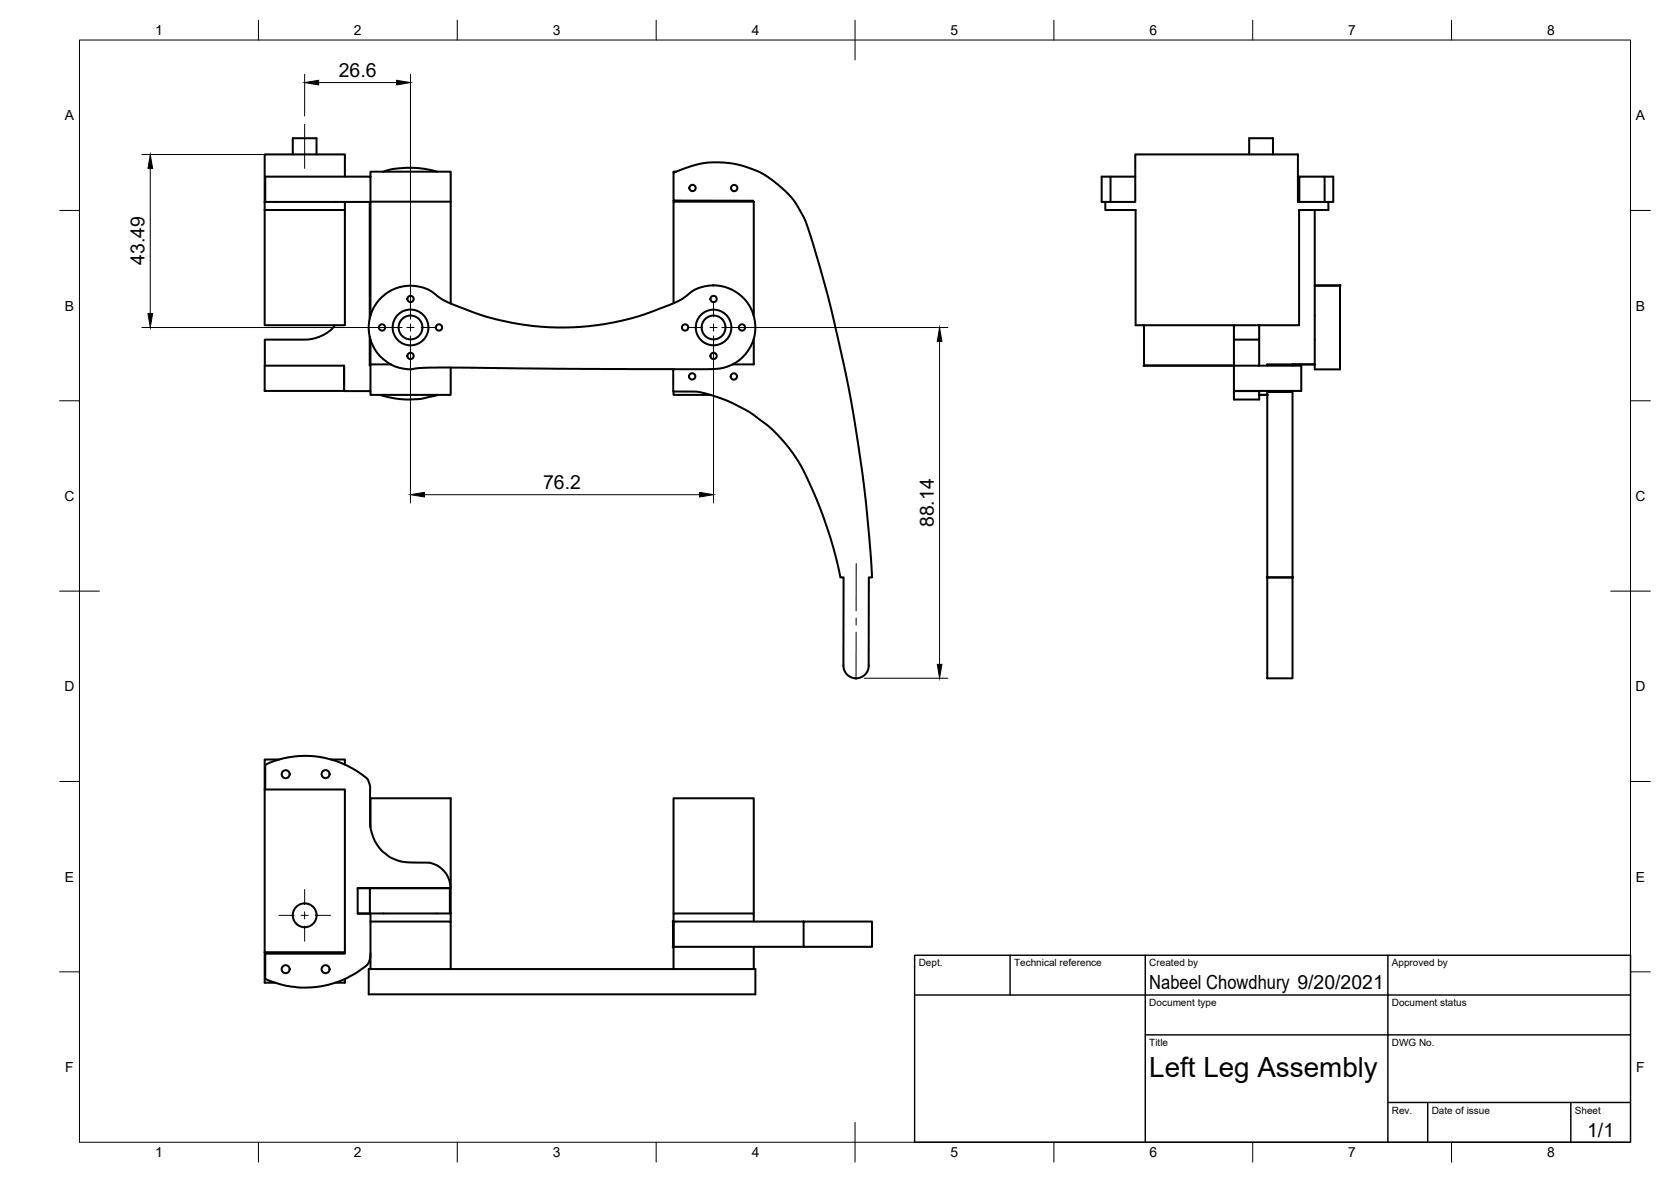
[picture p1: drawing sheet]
<svg xmlns="http://www.w3.org/2000/svg" width="420mm" height="297mm" viewBox="0 0 420 297" stroke-linecap="round" stroke-linejoin="round" font-family="sans-serif">
<!-- layer: Visible -->
<g fill="none" stroke="#000" stroke-width=".51">
<path d="M73.6 38.8v-4.1h6v4.1M285.5 38.8h40.8v11.9h7.7v2.1h-7.4v28.9h-41.1v-28.9h-7.6v-2.1h7.6zM314.1 38.8v-4.1h6v4.1M66.5 52.8v28.9h20.2v-28.9M66.5 50.7h20.2M66.5 50.7v2.1M86.7 44.4v-5.6h-20.2v11.9M86.7 50.7v2.1h-20.2M86.7 50.7h6.5M93.2 44.4v-1.3h20.1v33.2M93.2 50.7v-6.3h-26.5v6.3M93.2 50.8h-.2v29.2"/>
<path d="M93.2 44.3l-.2 .1M96.4 43.1l2.3-.6 3.6-.3 4.2 .2 3.4 .7M113.3 50.7h-20.1v28.6M169.4 50.4v.3M170 43.1h-.6v.3M189.4 50.7v-.3h-20v-7l4.5-1.7 3.4-.8 3.4-.1 4 .4 3.4 .9 3.8 1.6 2.6 1.8 3.8 3.4 1.5 1.8 1.3 2.1 1 1.8 1.2 3 4.7 16.2 3.2 13.4a352.8 352.8 0 0 1 8.1 57.9h-.8l-.1 22.2a3.2 3.2 0 0 1-3.2 3.2 3.2 3.2 0 0 1-3.1-3.2v-22.2h-.8l-2.1-8.7-3.1-9.1-4.2-9.4-2.1-3.4-1.5-2.1-2.8-3.2-2.2-2.1-4.2-3.1-1.9-1.1a38.6 38.6 0 0 0-12.1-4.5h-5.8v-5.6M277.9 50.7h-.9v-6.3h2.2v6.3M279.2 44.4h6.3M326.3 44.4h.4M326.7 50.7v-6.3h6.4v6.3M330.6 52.8v38.8M333.1 44.4h2.1v6.3h-1.2"/>
<path d="M95.5 75.1l2-1.6 2.1-1.1 2.6-.6 2.6 .1 1.9 .5 1.2 .5 3 2.1 2.2 1.2 6.3 2.4 3.4 1.1 6 1.4 3.2 .6 5.3 .5 4.9 .1 4.5-.2 4.9-.6 4.7-.9 4-1 10.1-3.9 1.8-1.1 2.2-1.6 2.6-1 2-.3 1.6 .1 2 .4 1.7 .7a10.5 10.5 0 0 1 5.2 12.5 10.5 10.5 0 0 1-11.3 7.4l-31.6-.1-36.6-.3-4.4 .1-2.5 .3-2.1-.2-2.6-.9-2.5-1.9-1.6-1.9-1.1-2.5-.5-2.6 .3-3.1 1-2.4zM169.4 76.2v-25.5h20.1v28.7M330.6 71.7h6.3v21.1h-6.3v-1.2M330.6 71.8h6.3M66.5 91.9h20v6.3h-20zM84.2 81.7l-1.1 1.3-2.5 1.5a9.9 9.9 0 0 1-4.1 .9h-9.9v6.5M86.5 91.9v6.4l6.7 .1M93 84.6v7.2h.2M93.2 91.6v7.6h20.1v-6.8M93.2 91.6h5.1M93.2 85.3v6.3M95.5 99.2l3.9 .9 3 .3 3.3-.1 4.5-1.1"/>
<path d="M169.4 98.4v.8h9.3M189.5 85.2v6.4h-5.3M287.7 81.7v10.2h22.6M287.7 91.9h22.6M310.3 81.7v3.7M310.3 98.2h6.3M310.3 98.3v2.1h6.3v-1.2h2M316.6 98.3v.9h2M316.6 81.7v3.7h-6.3v6.5h16.9v6.3h-16.9v-6.3M316.6 85.4v6.5M318.6 98.4h6.4h-6.4M318.6 98.2v1"/>
<path d="M325 98.4v46.7h-6.4v-45.9M325 91.6v.3M325 98.2v.2M330.6 91.6h-12v.3M318.6 145.1h6.4v25.4h-6.4zM66.7 198.4v-6.2l3.1-1.2 4.6-.9 4-.1 3.1 .4 2.5 .7 3.3 1.3 2.9 1.7 2.3 1.9 .6 1.8v10.1l1.1 3.4 1.5 2.2 2.4 1.9 2.2 1 2.2 .3 5.4 .1 1.5 .4 1.7 1.1 .9 1 .7 1.2 .4 1.4 .2 1.3h-23.4v6.4h3.3M70.2 190.9h-3.7v7.5M83.2 190.9h3.5v1.2M93.2 207.9v-7.3h20.1v31M66.5 239.3v-40.9h20.2v40.9M66.5 239.3v7.7h2.7M66.5 239.3h20.2"/>
<path d="M89.9 229.6h3.1M89.9 223.2h3.1M93.2 231.6h20.1v11.9h-20.1v-4M93.2 231.6v8.1l-.4 2-.4 .6-.7 .7-3.1 2-2.3 1.2-3.7 1.3-3 .5-2.5 .2-2.6-.1-2.7-.4-3.2-.9-1.9-.8v-6.3h20v-.4M93.2 229.6h-.2v-6.4h20.1v6.4M93.2 229.6h20.1M93.2 223.2h.1M93.2 229.6v2M169.3 231.6l.1 6.3zM169.3 231.6v6.3M169.4 229.6v-29h20.1v29M189.5 237.9v5.6h-20.1v-5.6h32.7"/>
<path d="M189.5 231.6v-2h-20.1v2h32.7M202.1 231.6h17.2v6.3h-17.2zM86.7 246v1h-2.4M93.2 243.5h-.5v6.4h97.2v-6.4h-.4M113.3 243.5h56.1"/>
<circle cx="174.1" cy="47.2" r=".79"/>
<circle cx="184.6" cy="47.3" r=".79"/>
<circle cx="103.2" cy="75.1" r=".79"/>
<circle cx="179.4" cy="75.1" r=".79"/>
<circle cx="96.1" cy="82.3" r=".79"/>
<circle cx="103.2" cy="82.3" r="3"/>
<circle cx="103.2" cy="89.4" r=".79"/>
<circle cx="103.2" cy="82.3" r="4.5"/>
<circle cx="110.4" cy="82.3" r=".79"/>
<circle cx="172.3" cy="82.3" r=".79"/>
<circle cx="174" cy="94.6" r=".79"/>
<circle cx="179.4" cy="82.3" r="3"/>
<circle cx="179.4" cy="89.4" r=".79"/>
<circle cx="179.4" cy="82.3" r="4.5"/>
<circle cx="184.5" cy="94.6" r=".79"/>
<circle cx="186.6" cy="82.3" r=".79"/>
<circle cx="71.8" cy="194.6" r="1.01"/>
<circle cx="81.9" cy="194.5" r="1.01"/>
<circle cx="76.6" cy="230" r="3"/>
<circle cx="71.8" cy="243.6" r="1.01"/>
<circle cx="81.9" cy="243.6" r="1.01"/>
</g>
<g fill="#000" stroke="#000" stroke-width=".25">
<circle cx="336.9" cy="71.7" r=".24"/>
<circle cx="287.7" cy="91.9" r=".24"/>
<circle cx="318.6" cy="99.2" r=".24"/>
<circle cx="318.6" cy="145.1" r=".24"/>
<circle cx="325" cy="145.1" r=".24"/>
<circle cx="169.3" cy="231.6" r=".24"/>
<circle cx="169.3" cy="237.9" r=".24"/>
</g>
<!-- layer: Border -->
<g fill="none" stroke="#000" stroke-width=".25">
<path d="M20 10.1h390v276.9h-390zM65 5.1v5M115 5.1v5M165 5.1v5M215 5.1v10M265 5.1v5M315 5.1v5M365 5.1v5M15 52.9h5M410 52.9h5M15 100.7h5M410 100.7h5"/>
<path d="M15 148.6h10M405 148.6h10M15 196.4h5M410 196.4h5M15 244.2h5M410 244.2h5M65 287v5M115 287v5M165 287v5M215 282.1v9.9M265 287v5M315 287v5"/>
<path d="M365 287v5"/>
</g>
<!-- layer: TitleBlock -->
<path d="M230 240.1h180v46.9h-180zM230 250h180M254 240.1v9.9M288 240.1v46.9M349 240.1v46.9M288 260.1h122M349 277.1h61M359 277.1v9.9M395 277.1v9.9" fill="none" stroke="#000" stroke-width=".36"/>
<!-- layer: Center Lines -->
<g fill="none" stroke="#000" stroke-width=".25">
<path d="M76.6 31.2v11.1M103.2 75.8v3.8M179.4 75.8v3.8M96.7 82.3h3.8M102.3 82.3h1.8M103.2 81.4v1.8M103.2 85v3.8M105.9 82.3h3.8M172.9 82.3h3.8M178.5 82.3h1.8M179.4 81.4v1.8M179.4 85v3.8"/>
<path d="M182.1 82.3h3.8M215.3 155.3v1.8M215.3 158.9l-.1 11.9M215.3 141.6v11.9M70.1 230h3.8M75.7 230h1.8M76.6 223.5v3.9M76.6 229.1v1.8M76.6 232.7v3.8M79.3 230h3.8"/>
</g>
<!-- layer: Dimensions -->
<path d="M76.6 18.7v10.5M103.2 18.7v61.5M35.7 38.8h48.9M80.1 20.8h19.6M37.8 42.3v36.5M35.7 82.3h65.4M103.2 84.4v42M179.4 84.4v42M181.5 82.3h56.8M236.2 85.8v81.1M106.7 124.3h69.2M217.3 170.4h21" fill="none" stroke="#000" stroke-width=".25"/>
<path d="M76.6 20.8l3.5-.6v1.1zM99.7 20.2l3.5 .6-3.5 .5zM37.8 38.8l.6 3.5h-1.2zM37.2 78.8h1.2l-.6 3.5zM236.2 82.3l.6 3.5h-1.1zM103.2 124.3l3.5-.6v1.2zM175.9 123.7l3.5 .6-3.5 .6zM235.7 166.9h1.1l-.6 3.5z" fill="#000" stroke="#000" stroke-width=".25"/>
<text font-size="7" x="289" y="270.6">Left Leg Assembly</text>
<g font-size="4.9">
<text x="85.2" y="19.3">26.6</text>
<text x="36.3" y="66.6" transform="rotate(-90 36.3 66.6)">43.49</text>
<text x="136.6" y="122.9">76.2</text>
<text x="234.8" y="132.5" transform="rotate(-90 234.8 132.5)">88.14</text>
<text x="289" y="248.5">Nabeel Chowdhury 9/20/2021</text>
<text x="399.1" y="285.7">1/1</text>
</g>
<g font-size="3.5">
<text x="39" y="8.8">1</text>
<text x="89" y="8.8">2</text>
<text x="139" y="8.8">3</text>
<text x="189" y="8.8">4</text>
<text x="239" y="8.8">5</text>
<text x="289" y="8.8">6</text>
<text x="339" y="8.8">7</text>
<text x="389" y="8.8">8</text>
<text x="16.3" y="30.2">A</text>
<text x="411.3" y="30.2">A</text>
<text x="16.3" y="78">B</text>
<text x="411.3" y="78">B</text>
<text x="16.2" y="125.9">C</text>
<text x="411.2" y="125.9">C</text>
<text x="16.2" y="173.7">D</text>
<text x="411.2" y="173.7">D</text>
<text x="16.3" y="221.6">E</text>
<text x="411.3" y="221.6">E</text>
<text x="16.4" y="269.4">F</text>
<text x="411.4" y="269.4">F</text>
<text x="39" y="290.8">1</text>
<text x="89" y="290.8">2</text>
<text x="139" y="290.8">3</text>
<text x="189" y="290.8">4</text>
<text x="239" y="290.8">5</text>
<text x="289" y="290.8">6</text>
<text x="339" y="290.8">7</text>
<text x="389" y="290.8">8</text>
</g>
<g font-size="2.5">
<text x="231" y="242.9">Dept.</text>
<text x="255" y="242.9">Technical reference</text>
<text x="289" y="242.9">Created by</text>
<text x="350" y="242.9">Approved by</text>
<text x="289" y="252.8">Document type</text>
<text x="350" y="252.8">Document status</text>
<text x="289" y="262.9">Title</text>
<text x="350" y="262.9">DWG No.</text>
<text x="350" y="279.9">Rev.</text>
<text x="360" y="279.9">Date of issue</text>
<text x="396" y="279.9">Sheet</text>
</g>
</svg>
